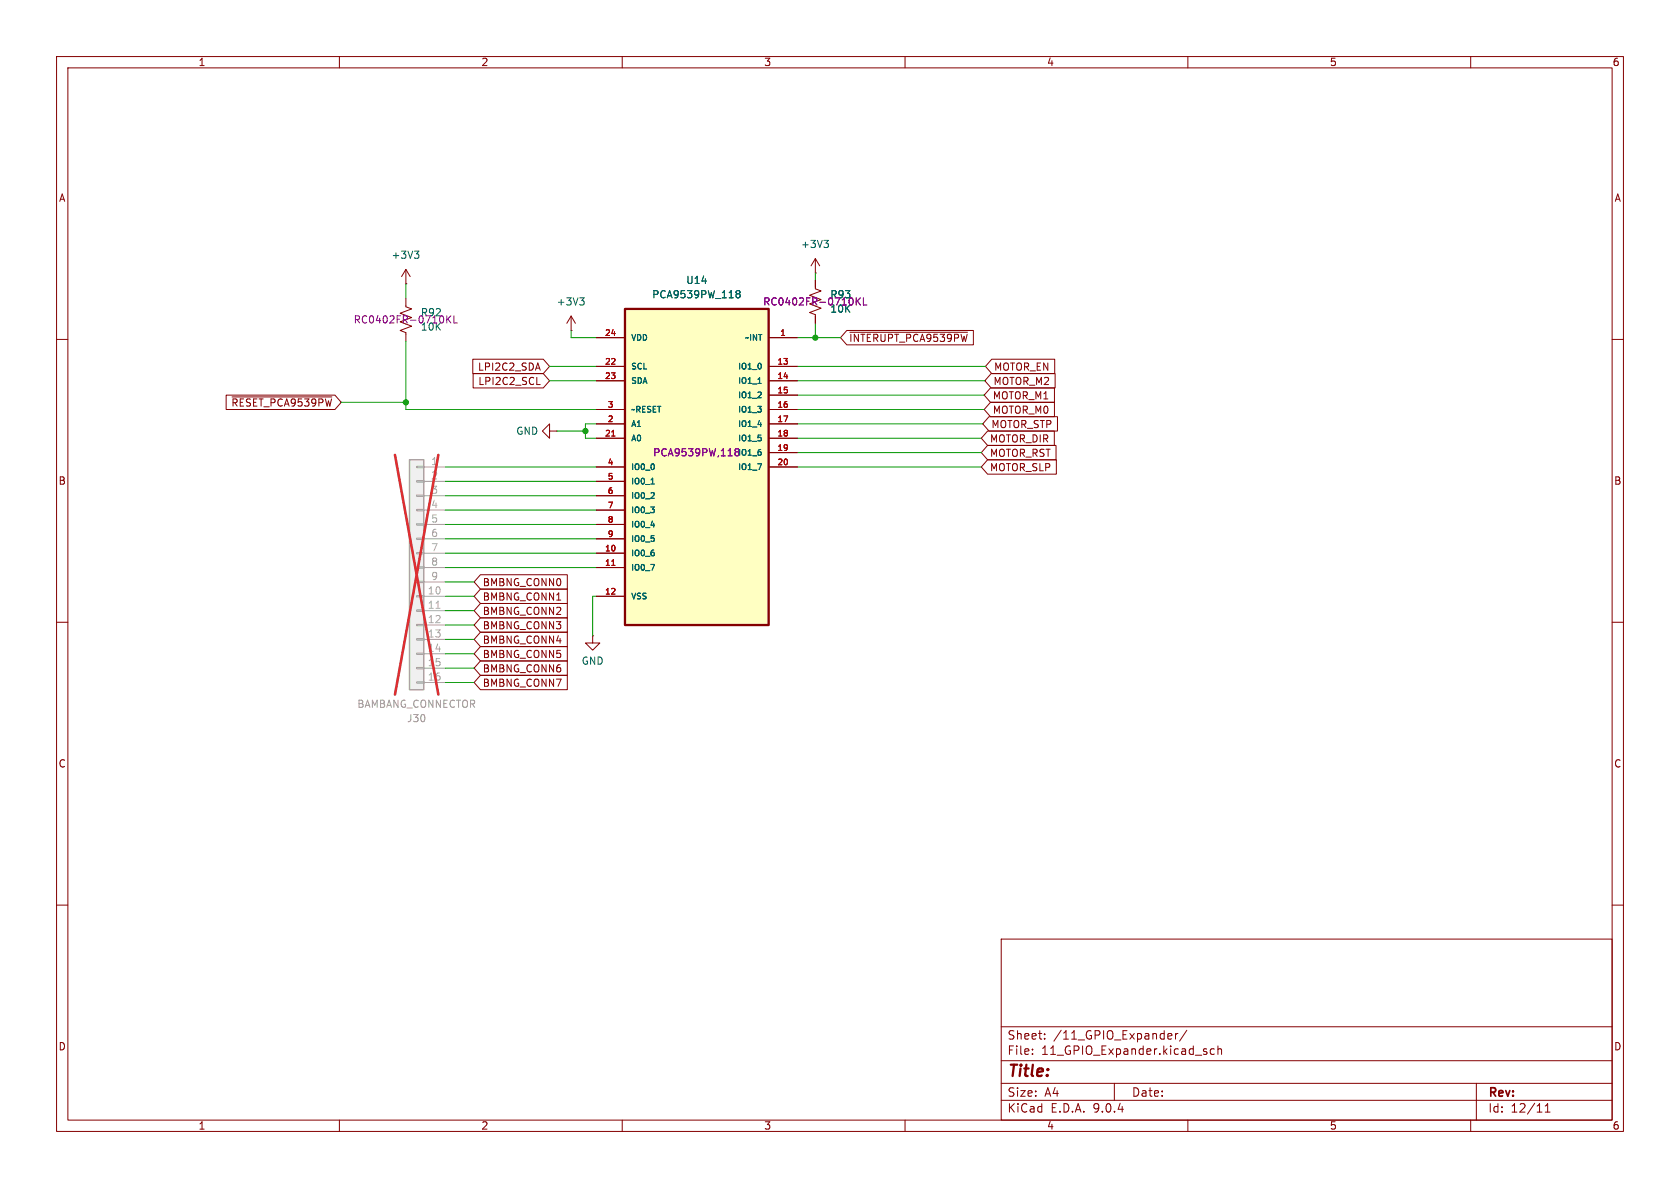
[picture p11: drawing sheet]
<svg xmlns="http://www.w3.org/2000/svg" width="297mm" height="210mm" viewBox="0 0 297 210" stroke-linecap="round" stroke-linejoin="round" font-family="sans-serif">
<g fill="none" stroke="#840000" stroke-width=".18">
<path d="M10 10h277v190h-277zM12 12h273v186h-273zM60 10v2M110 10v2M160 10v2M210 10v2M260 10v2M144.1 48.3h.1M144.1 49.5v1.6l1.1 .3-2.1 .8 1 .4M144.1 54.1l1.1 .4-2.1 .7 1 .4v1.6M144.1 45.7l-.7 1.3M144.1 45.7l.8 1.3"/>
<path d="M144.1 45.7v2.6M10 60h2M97.2 76.2v-1.3l-1.3 1.3 1.3 1.3v-1.3h1.2M98.4 76.2h.1M285 60h2M10 110h2M285 110h2M10 160h2M177 166h108v32h-108zM285 160h2M60 198v2M110 198v2"/>
<path d="M160 198v2M177 194.5h108M177 191.5h108M177 187.5h108M177 181.5h108M182.5 186.3v.1M182.5 185.5v.1M184.7 183.6v.1M184.7 182.8v.1M197 191.5v3M207 182.7l.2 .4-.7 .1M207.1 183.6l-.1 .1"/>
<path d="M207.8 182.7v1M208.2 182.7l-.2 .1-.2 .2M209.8 182.1l-1.3 2M210 198v2M213.3 186v.3M214.7 185.5l-.5-.1-.2 .3v.4l.1 .2h.6M215.3 185.5l.2-.1 .4 .1 .1 .9M215.3 184.9v1.5M260 198v2M261 191.5v6.5M273.2 196.6h.8M273.2 195.5l.4-.4v1.5"/>
</g>
<path d="M145.7 42.5h.7l-.4 .5M146.2 43l.2 .2v.3l-.2 .3" fill="none" stroke="#006464" stroke-width=".18"/>
<path d="M151.4 52.6v1.3M151.6 53.2l.5 .7M152.1 52.6l-.7 .8M152.6 52.6v1.3h.6" fill="none" stroke="#840084" stroke-width=".18"/>
<path d="M110.5 54.6h25.4v55.9h-25.4z" fill="#ffffc2"/>
<path d="M110.5 54.6h25.4v55.9h-25.4z" fill="none" stroke="#840000" stroke-width=".41"/>
<g fill="none" stroke="#840000" stroke-width=".18">
<path d="M105.4 59.7h5.1M135.9 59.7h5.1M105.4 64.8h5.1M105.4 67.3h5.1M105.4 72.4h5.1M105.4 74.9h5.1M105.4 77.5h5.1M135.9 64.8h5.1M135.9 67.3h5.1M135.9 72.4h5.1M135.9 74.9h5.1M135.9 77.5h5.1"/>
<path d="M135.9 69.9h5.1M105.4 82.6h5.1M105.4 85.1h5.1M105.4 87.6h5.1M105.4 90.2h5.1M105.4 92.7h5.1M105.4 95.3h5.1M105.4 97.8h5.1M135.9 82.6h5.1M135.9 80h5.1M105.4 100.3h5.1M105.4 105.4h5.1"/>
</g>
<path d="M108.1 77.1h.6M108.1 99.9h.6" fill="none" stroke="#a90000" stroke-width=".18"/>
<path d="M130.4 51.9l-.3-.2 .3-.3h.2l.2 .2-.2 .3M130.4 51.9l-.3 .3 .1 .3 .2 .1h.3l.1-.2v-.2l-.2-.3M130.4 51.9h.2M134 67.8h.6M115.1 85.6h.6" fill="none" stroke="#006464" stroke-width=".18"/>
<path d="M130.1 79.4l-.2 .2 .2 .2M130.1 79.9l-.2 .2 .2 .4" fill="none" stroke="#840084" stroke-width=".18"/>
<path d="M72.4 81.3h2.5v40.6h-2.5z" fill="#f0f0f0"/>
<path d="M72.4 81.3h2.5v40.6h-2.5z" fill="none" stroke="#a1a1a1" stroke-width=".25"/>
<g fill="none" stroke="#a1a1a1" stroke-width=".18">
<path d="M73.7 82.4h1.2v.3h-1.2zM73.7 85h1.2v.2h-1.2zM73.7 87.5h1.2v.3h-1.2zM73.7 90h1.2v.3h-1.2zM73.7 92.6h1.2v.2h-1.2zM73.7 95.1h1.2v.3h-1.2zM73.7 97.7h1.2v.2h-1.2zM74.9 82.6h3.8M74.9 85.1h3.8M74.9 87.6h3.8M74.9 90.2h3.8M74.9 92.7h3.8"/>
<path d="M74.9 95.3h3.8M74.9 97.8h3.8M73.7 100.2h1.2v.3h-1.2zM73.7 102.7h1.2v.3h-1.2zM73.7 105.3h1.2v.2h-1.2zM73.7 107.8h1.2v.3h-1.2zM73.7 110.4h1.2v.2h-1.2zM73.7 112.9h1.2v.3h-1.2zM73.7 115.4h1.2v.3h-1.2zM73.7 118h1.2v.2h-1.2zM74.9 100.3h3.8M74.9 102.9h3.8"/>
<path d="M74.9 105.4h3.8M74.9 108h3.8M74.9 110.5h3.8M74.9 113h3.8M74.9 115.6h3.8M74.9 118.1h3.8M73.7 120.5h1.2v.3h-1.2zM74.9 120.7h3.8"/>
</g>
<path d="M77.1 107.5h.7" fill="none" stroke="#aaa" stroke-width=".18"/>
<path d="M69.8 80.4l7.7 42.4M77.5 80.4l-7.7 42.4" fill="none" stroke="#e12e31" stroke-width=".46"/>
<g fill="none" stroke="#840000" stroke-width=".18">
<path d="M71.8 52.7v1.5l1 .4-2.1 .8 1.1 .4M71.8 57.3l1 .4-2.1 .7 1.1 .4v1.5M71.8 50.2h.1M71.8 47.6v2.6M71.8 47.6l-.8 1.3M71.8 47.6l.7 1.3M101 58.4h.1M101 55.9l-.8 1.3M101 55.9l.7 1.3M101 55.9v2.5M105.4 59.7h5.1M135.9 59.7h5.1"/>
<path d="M144.1 49.5v1.3M144.1 55.9v1.3M149.7 58.4h22.4v2.6h-22.4l-1.1-1.3zM150.2 58.7h20.8M40 69.8h19.2l1.1 1.3-1.1 1.3h-19.2zM41 70.2h17.7M83.6 63.5h12.4l1.2 1.3-1.2 1.2h-12.4zM83.6 66h12.4l1.2 1.3-1.2 1.3h-12.4zM94.9 68h.6M105.4 64.8h5.1M105.4 67.3h5.1M105.4 72.4h5.1"/>
<path d="M105.4 74.9h5.1M105.4 77.5h5.1M135.9 64.8h5.1M135.9 67.3h5.1M135.9 72.4h5.1M135.9 74.9h5.1M135.9 77.5h5.1M135.9 69.9h5.1M174.6 76.2h11.8v2.5h-11.8l-1.1-1.2zM174.6 78.7h12.1v2.6h-12.1l-1.1-1.3zM174.8 73.7h12.1v2.5h-12.1l-1.1-1.3zM175.1 68.6h11.3v2.5h-11.3l-1.1-1.2z"/>
<path d="M175.1 71.1h11.3v2.6h-11.3l-1.1-1.3zM175.2 66h11.3v2.6h-11.3l-1.1-1.3zM175.3 63.5h11.2v2.5h-11.2l-1.1-1.2zM105.4 82.6h5.1M105.4 85.1h5.1M105.4 87.6h5.1M105.4 90.2h5.1M105.4 92.7h5.1M105.4 95.3h5.1M105.4 97.8h5.1M135.9 82.6h5.1M135.9 80h5.1"/>
<path d="M174.6 81.3h12.2v2.5h-12.2l-1.1-1.2zM84.9 104.1h15.4v2.6h-15.4l-1.1-1.3zM84.9 101.6h15.4v2.5h-15.4l-1.1-1.2zM84.9 106.7h15.4v2.5h-15.4l-1.1-1.2zM84.9 109.2h15.4v2.6h-15.4l-1.1-1.3zM84.9 116.8h15.4v2.6h-15.4l-1.1-1.3zM84.9 111.8h15.4v2.5h-15.4l-1.1-1.3zM84.9 114.3h15.4v2.5h-15.4l-1.1-1.2zM84.9 119.4h15.4v2.5h-15.4l-1.1-1.2zM104.8 112.4v1.3h1.2l-1.2 1.2-1.3-1.2h1.3M104.8 112.4h.1M105.4 100.3h5.1"/>
<path d="M105.4 105.4h5.1"/>
</g>
<path d="M73.3 44.4h.8l-.5 .5M73.8 44.9l.3 .2v.3l-.3 .3M102.5 52.6h.8l-.5 .5M103 53.1l.3 .3v.3l-.3 .2M130.4 51.9l-.3 .3 .1 .3 .2 .1h.3l.1-.2v-.2l-.2-.3M130.4 51.9l-.3-.2 .3-.3h.2l.2 .2-.2 .3M130.4 51.9h.2M134 67.8h.6M115.1 85.6h.6" fill="none" stroke="#006464" stroke-width=".18"/>
<path d="M79 55.8v1.3M79.2 56.4l.5 .7M79.7 55.8l-.7 .8M80.3 55.8v1.3h.6M151.4 52.6v1.3M151.6 53.2l.5 .7M152.1 52.6l-.7 .8M152.6 52.6v1.3h.6M130.1 79.4l-.2 .2 .2 .2M130.1 79.9l-.2 .2 .2 .4" fill="none" stroke="#840084" stroke-width=".18"/>
<g fill="none" stroke="#009600" stroke-width=".18">
<path d="M71.8 50.2v2.5M101 58.4v1.3h4.4M141 59.7h7.6M144.1 48.3v1.2M144.1 57.2v2.5M60.3 71.1h11.5M71.8 60.3v12.1h33.6M97.2 67.3h8.2M97.2 64.8h8.2M98.4 76.2h5.1M105.4 74.9h-1.9v2.6h1.9M141 67.3h33.1"/>
<path d="M141 77.5h32.5M141 72.4h33M141 74.9h32.7M141 64.8h33.2M141 69.9h33M78.7 95.3h26.7M78.7 82.6h26.7M78.7 85.1h26.7M78.7 97.8h26.7M78.7 92.7h26.7M78.7 90.2h26.7M78.7 87.6h26.7"/>
<path d="M141 80h32.5M141 82.6h32.5M78.7 105.4h5.1M78.7 118.1h5.1M78.7 110.5h5.1M78.7 108h5.1M78.7 113h5.1M78.7 115.6h5.1M78.7 102.9h5.1M78.7 100.3h26.7M105.4 105.4h-.6v7M78.7 120.7h5.1"/>
</g>
<path d="M108.1 77.1h.6M108.1 99.9h.6" fill="none" stroke="#a90000" stroke-width=".18"/>
<g fill="#009600" stroke="#009600" stroke-width=".18">
<circle cx="71.8" cy="71.1" r=".46"/>
<circle cx="103.5" cy="76.2" r=".46"/>
<circle cx="144.1" cy="59.7" r=".46"/>
</g>
<text font-size="2.8" fill="#840000" x="178" y="190.9">Title:</text>
<g font-size="2.1" fill="#840000">
<text x="178" y="184">Sheet:</text>
<text x="186.2" y="184">/11_GPIO_Expander/</text>
<text x="178" y="186.7">File:</text>
<text x="184.1" y="186.7">11_GPIO_Expander.kicad_sch</text>
<text x="178" y="196.9">KiCad</text>
<text x="178" y="194.1">Size:</text>
<text x="184.7" y="194.1">A4</text>
<text x="185.7" y="196.9">E.D.A.</text>
<text x="193.3" y="196.9">9.0.4</text>
<text x="200" y="194.1">Date:</text>
<text x="263" y="194.3">Rev:</text>
<text x="263" y="196.9">Id:</text>
<text x="267.1" y="196.9">12/11</text>
</g>
<g font-size="1.8" fill="#840000">
<text x="35" y="11.9">1</text>
<text x="85" y="11.9">2</text>
<text x="135" y="11.9">3</text>
<text x="185" y="11.9">4</text>
<text x="235" y="11.9">5</text>
<text x="285" y="11.9">6</text>
<text x="10.3" y="35.9">A</text>
<text x="285.3" y="35.9">A</text>
<text x="84.4" y="65.7">LPI2C2_SDA</text>
<text x="150" y="60.6">~{INTERUPT_PCA9539PW}</text>
<text x="175.6" y="65.7">MOTOR_EN</text>
<text x="84.5" y="68.3">LPI2C2_SCL</text>
<text x="175.4" y="70.8">MOTOR_M1</text>
<text x="175.5" y="68.3">MOTOR_M2</text>
<text x="40.8" y="72.1">~{RESET_PCA9539PW}</text>
<text x="175.2" y="75.9">MOTOR_STP</text>
<text x="175.4" y="73.3">MOTOR_M0</text>
<text x="174.9" y="78.4">MOTOR_DIR</text>
<text x="174.9" y="83.5">MOTOR_SLP</text>
<text x="174.9" y="81">MOTOR_RST</text>
<text x="10.3" y="85.9">B</text>
<text x="285.3" y="85.9">B</text>
<text x="85.2" y="106.4">BMBNG_CONN1</text>
<text x="85.2" y="103.8">BMBNG_CONN0</text>
<text x="85.2" y="108.9">BMBNG_CONN2</text>
<text x="85.2" y="111.4">BMBNG_CONN3</text>
<text x="85.2" y="114">BMBNG_CONN4</text>
<text x="85.2" y="119.1">BMBNG_CONN6</text>
<text x="85.2" y="116.5">BMBNG_CONN5</text>
<text x="85.2" y="121.6">BMBNG_CONN7</text>
<text x="10.3" y="135.9">C</text>
<text x="285.3" y="135.9">C</text>
<text x="10.3" y="185.9">D</text>
<text x="285.3" y="185.9">D</text>
<text x="35" y="199.9">1</text>
<text x="85" y="199.9">2</text>
<text x="135" y="199.9">3</text>
<text x="185" y="199.9">4</text>
<text x="235" y="199.9">5</text>
<text x="285" y="199.9">6</text>
</g>
<g font-size="1.8" fill="#006464">
<text x="69.1" y="45.9">+3V3</text>
<text x="141.5" y="44">+3V3</text>
<text x="115.2" y="52.9">PCA9539PW_118</text>
<text x="121.2" y="50.4">U14</text>
<text x="98.3" y="54.2">+3V3</text>
<text x="91.2" y="77.1">GND</text>
<text x="102.7" y="117.7">GND</text>
</g>
<g font-size="1.8" fill="#840084">
<text x="146.7" y="52.9">R93</text>
<text x="62.4" y="57.4">RC0402FR-0710KL</text>
<text x="74.3" y="56.1">R92</text>
<text x="74.3" y="58.6">10K</text>
<text x="134.8" y="54.2">RC0402FR-0710KL</text>
<text x="146.7" y="55.5">10K</text>
<text x="115.4" y="80.9">PCA9539PW,118</text>
</g>
<g font-size="1.8" fill="#aaa">
<text x="76.1" y="82.3">1</text>
<text x="76.1" y="84.8">2</text>
<text x="76.1" y="87.4">3</text>
<text x="76.1" y="89.9">4</text>
<text x="76.1" y="92.5">5</text>
<text x="76.1" y="95">6</text>
<text x="76.1" y="97.5">7</text>
<text x="76.1" y="100.1">8</text>
<text x="75.5" y="105.2">10</text>
<text x="75.5" y="107.7">11</text>
<text x="76.1" y="102.6">9</text>
<text x="75.5" y="110.2">12</text>
<text x="75.5" y="112.8">13</text>
<text x="75.5" y="115.3">14</text>
<text x="75.5" y="117.9">15</text>
<text x="75.5" y="120.4">16</text>
</g>
<g font-size="1.8" fill="#989898">
<text x="63.1" y="125.3">BAMBANG_CONNECTOR</text>
<text x="71.9" y="127.9">J30</text>
</g>
<g font-size="1.4" fill="#a90000">
<text x="106.9" y="59.4">24</text>
<text x="137.8" y="59.4">1</text>
<text x="106.9" y="64.5">22</text>
<text x="137.3" y="64.5">13</text>
<text x="106.9" y="67.1">23</text>
<text x="137.3" y="67.1">14</text>
<text x="137.3" y="69.6">15</text>
<text x="106.9" y="77.2">21</text>
<text x="107.3" y="72.1">3</text>
<text x="107.3" y="74.7">2</text>
<text x="137.3" y="72.1">16</text>
<text x="137.3" y="74.7">17</text>
<text x="137.3" y="77.2">18</text>
<text x="107.3" y="82.3">4</text>
<text x="137.3" y="79.8">19</text>
<text x="137.3" y="82.3">20</text>
<text x="107.3" y="84.8">5</text>
<text x="107.3" y="87.4">6</text>
<text x="107.3" y="89.9">7</text>
<text x="107.3" y="92.5">8</text>
<text x="107.3" y="95">9</text>
<text x="106.9" y="97.5">10</text>
<text x="106.9" y="100.1">11</text>
<text x="106.9" y="105.2">12</text>
</g>
<g font-size="1.4" fill="#006464">
<text x="111.5" y="60.4">VDD</text>
<text x="111.5" y="65.5">SCL</text>
<text x="130.4" y="65.5">IO1_0</text>
<text x="131.6" y="60.4">~INT</text>
<text x="111.5" y="68">SDA</text>
<text x="130.4" y="68">IO1_1</text>
<text x="130.4" y="70.6">IO1_2</text>
<text x="111.5" y="73.1">~RESET</text>
<text x="111.5" y="75.7">A1</text>
<text x="130.4" y="73.1">IO1_3</text>
<text x="130.4" y="75.7">IO1_4</text>
<text x="111.5" y="78.2">A0</text>
<text x="111.5" y="83.3">IO0_0</text>
<text x="130.4" y="78.2">IO1_5</text>
<text x="130.4" y="80.7">IO1_6</text>
<text x="130.4" y="83.3">IO1_7</text>
<text x="111.5" y="85.8">IO0_1</text>
<text x="111.5" y="88.4">IO0_2</text>
<text x="111.5" y="90.9">IO0_3</text>
<text x="111.5" y="93.4">IO0_4</text>
<text x="111.5" y="96">IO0_5</text>
<text x="111.5" y="98.5">IO0_6</text>
<text x="111.5" y="101.1">IO0_7</text>
<text x="111.5" y="106.1">VSS</text>
</g>
</svg>
